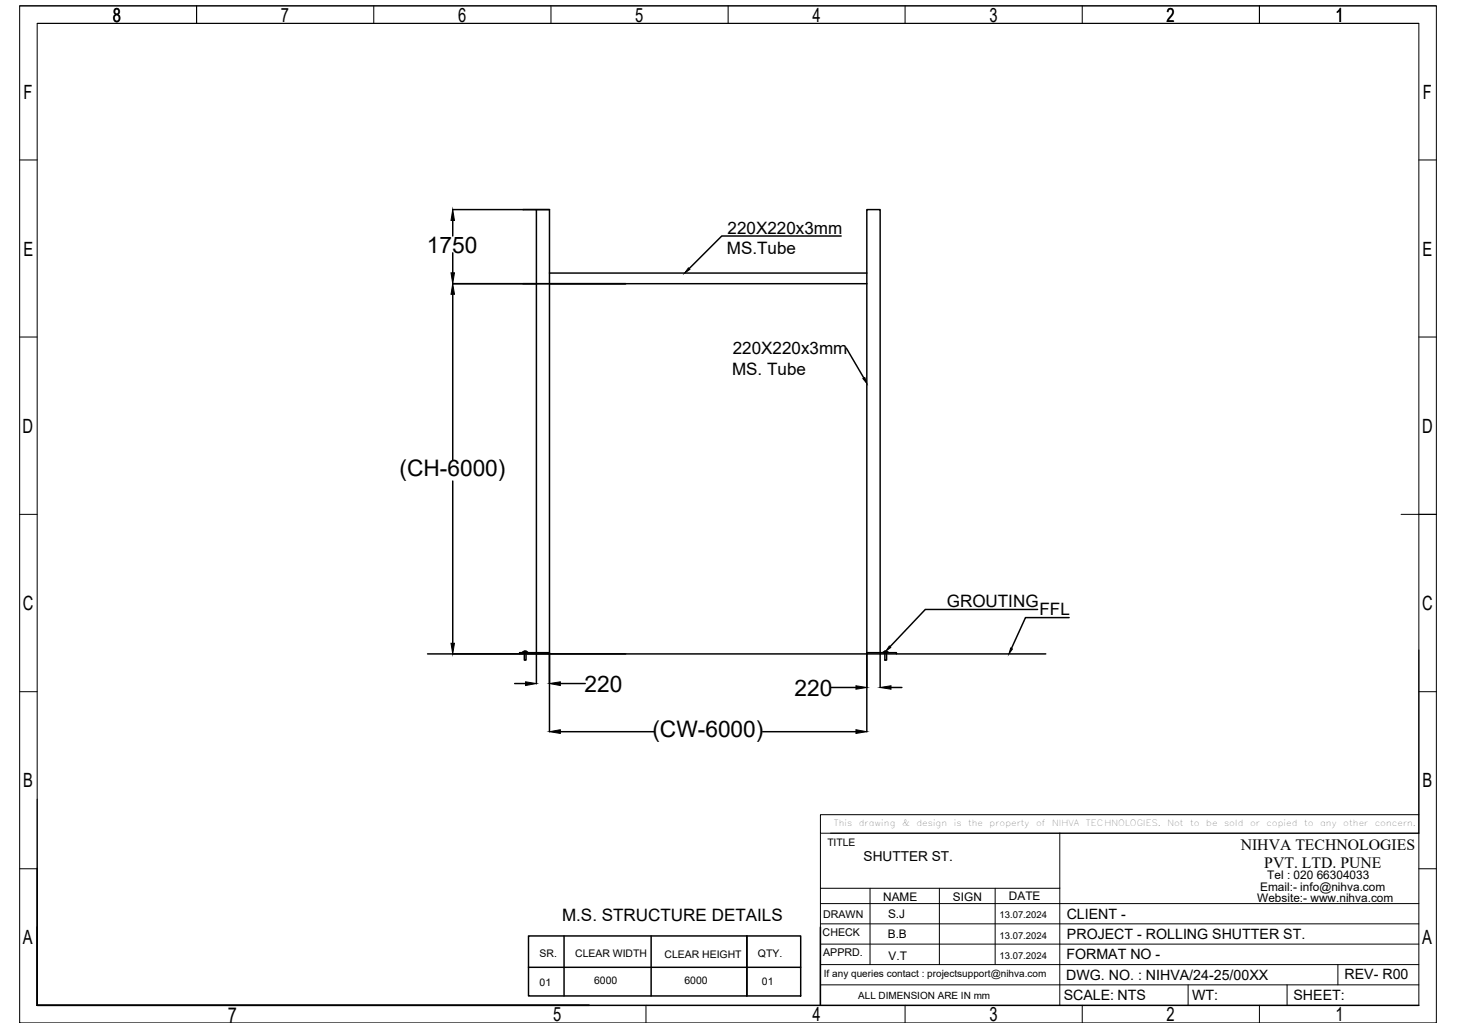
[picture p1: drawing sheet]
<svg xmlns="http://www.w3.org/2000/svg" width="250mm" height="176mm" viewBox="0 0 250 176" stroke-linecap="round" stroke-linejoin="round" font-family="sans-serif">
<!-- layer: 0 -->
<g fill="none" stroke="#000" stroke-width=".25">
<path d="M77.7 35.9h16.6v76.2v-.2h-4.2M77.7 37.8v2.7M92 35.9v76M77.7 48.6h71M77.7 43.3v3.5M77.7 50.4v28.4M94.3 46.8h54.4M144.3 40.5h-20.5l-5.6 5.5M145.2 59.7l3 5.1M77.7 82.5v27.8M73.3 112.1h106.1M88.3 117.2h1.9"/>
<path d="M89.9 111.7h.4h-.2h.1v1.4h-.3v-1.4h.2zM89.9 111.7h-.3v.2h.6M90.2 111.9h-1.1v.2M90.3 111.7h.2v.2h-.3M92 112.1v5.1M94.3 112.1v13.3M96.1 117.2h4.3M142.6 117.8h4.2M148.7 112.1v13.3M151 112.1v-76.2h-2.3v76.2v-.2h5.1v.2M151 112.1v5.7M151.8 111.7h.3h-.1h.1v1.4h-.3v-1.4h.2z"/>
<path d="M151.8 111.7h-.3v.2h.8v-.2h-.2M152.9 117.8h1.8M178 104.5h-19.3l-6 6.4M183.4 105.9h-7.5l-2.4 5.3M96.1 125.4h16.1M130.8 125.4h16M6.4 148.8v23.5M140.7 158.9v13.4M90.7 160.4h46.7v10.3h-46.7zM90.7 165.8h46.7M96.8 160.4v10.3M101.1 172.3h-94.7h237"/>
<path d="M111.7 160.4v10.3M128.1 160.4v10.3"/>
</g>
<g fill="#000" stroke="#000" stroke-width=".17">
<path d="M77.7 35.9l.3 1.9h-.6zM77.7 48.6l.3 1.8h-.6zM77.4 46.8h.6l-.3 1.8zM118.1 45.9l.2 .3-.8 .6zM148 64.9l.4-.2 .3 1zM77.4 110.3h.6l-.3 1.8zM90.2 116.9l1.8 .3-1.8 .3zM94.3 117.2l1.8-.3v.6zM146.8 117.5l1.9 .3-1.9 .3zM152.6 110.7l.2 .3-.8 .6zM151 117.8l1.9-.3v.6zM173.4 111.1l.3 .1-.6 .9z"/>
<path d="M94.3 125.4l1.8-.3v.6zM146.8 125.1l1.9 .3-1.9 .3z"/>
</g>
<g fill="none" stroke="#000" stroke-width=".17">
<path d="M3.4 1h243v174.3h-243zM3.4 1h243M6.4 4h237M33.7 1v3M64.1 1v3M94.5 1v3M124.9 1v3M155.3 1v3M185.7 1v3M216.1 1v3M3.4 27.4h3M243.4 27.4h3"/>
<path d="M3.4 57.8h3M243.4 57.8h3M3.4 88.2h3M240.4 88.2h6M3.4 118.6h3M243.4 111.4v28.2M243.4 118.6h3M6.4 137v35.3v-168.3h237v168.3M140.7 139.6h102.7v3.2h-102.7zM3.4 148.9h3M140.7 158.4h102.7M140.7 154.9h102.7"/>
<path d="M140.7 142.8v29.5M140.7 152.3h41.1M142.5 142.8h100.9M149.3 152.3v13M161.1 152.3v13M170.7 152.3v13M181.8 142.8v29.5M243.4 148.9h3M110.8 172.3v3M140.7 165.3h102.7M140.7 161.8h102.7M140.7 168.8h102.7"/>
<path d="M155.3 172.3v3M185.7 172.3v3M203.8 168.8v3.5M216.1 172.3v3M220.8 168.8v3.5M229.5 165.3v3.5"/>
</g>
<g font-size="3.9">
<text x="73.2" y="43.3">1750</text>
<text x="68.5" y="81.6">(CH-6000)</text>
<text x="100.3" y="118.6">220</text>
<text x="136.3" y="119.2">220</text>
<text x="111.9" y="126.4">(CW-6000)</text>
</g>
<text font-size="3.7" x="39.1" y="175.3">7</text>
<g font-size="3.4">
<text x="19.3" y="3.8">8</text>
<text x="48.2" y="3.8">7</text>
<text x="78.6" y="3.8">6</text>
<text x="109" y="3.8">5</text>
<text x="139.4" y="3.8">4</text>
<text x="169.7" y="3.8">3</text>
<text x="200.1" y="3.8">2</text>
<text x="229.1" y="3.8">1</text>
<text x="4" y="17">F</text>
<text x="244.1" y="17">F</text>
<text x="4" y="43.8">E</text>
<text x="244" y="43.8">E</text>
<text x="3.9" y="74.2">D</text>
<text x="244" y="74.2">D</text>
<text x="3.9" y="104.6">C</text>
<text x="244" y="104.6">C</text>
<text x="4" y="134.9">B</text>
<text x="244" y="134.9">B</text>
<text x="3.9" y="161.9">A</text>
<text x="244" y="161.9">A</text>
<text x="94.9" y="174.9">5</text>
<text x="139.4" y="175">4</text>
<text x="169.7" y="175">3</text>
<text x="200.1" y="175">2</text>
<text x="229.1" y="175">1</text>
</g>
<g font-size="2.9">
<text x="124.8" y="40.1">220X220x3mm</text>
<text x="124.7" y="43.6">MS.Tube</text>
<text x="125.6" y="64.2">MS. Tube</text>
<text x="125.7" y="60.7">220X220x3mm</text>
<text x="162.4" y="104.1">GROUTING</text>
<text x="178.3" y="105.5">FFL</text>
<text x="96.4" y="157.9">M.S. STRUCTURE DETAILS</text>
</g>
<g font-size="2.7">
<text x="212.8" y="145.7">NIHVA TECHNOLOGIES</text>
<text x="216.9" y="148.7">PVT. LTD. PUNE</text>
</g>
<g font-size="2.4">
<text x="183" y="157.5">CLIENT -</text>
<text x="183" y="160.9">PROJECT - ROLLING SHUTTER ST.</text>
<text x="182.9" y="167.9">DWG. NO. : NIHVA/24-25/00XX</text>
<text x="183" y="164.5">FORMAT NO -</text>
<text x="230.7" y="167.9">REV- R00</text>
<text x="182.5" y="171.4">SCALE: NTS</text>
<text x="204.5" y="171.4">WT:</text>
<text x="221.9" y="171.4">SHEET:</text>
</g>
<text font-size="2.3" x="148.2" y="147.5">SHUTTER ST.</text>
<g font-size="2">
<text x="151.5" y="154.4">NAME</text>
<text x="163.5" y="154.4">SIGN</text>
<text x="173.1" y="154.3">DATE</text>
<text x="215.7" y="154.6">Website:- www.nihva.com</text>
<text x="216.2" y="152.8">Email:- info@nihva.com</text>
<text x="217.4" y="150.7">Tel : 020 66304033</text>
<text x="152.3" y="160.8">B.B</text>
<text x="152.3" y="157.3">S.J</text>
<text x="152.4" y="164.5">V.T</text>
</g>
<g font-size="1.8">
<text x="141.9" y="145.1">TITLE</text>
<text x="141.1" y="160.4">CHECK</text>
<text x="141.2" y="157.4">DRAWN</text>
<text x="92.6" y="164.1">SR.</text>
<text x="98.7" y="164.1">CLEAR WIDTH</text>
<text x="114" y="164.2">CLEAR HEIGHT</text>
<text x="130" y="164.1">QTY.</text>
<text x="141.2" y="163.9">APPRD.</text>
<text x="92.6" y="169">01</text>
<text x="101.9" y="168.7">6000</text>
<text x="117.4" y="168.6">6000</text>
<text x="130.7" y="168.9">01</text>
</g>
<g font-size="1.7">
<text x="141.3" y="167.4">If any queries contact : projectsupport@nihva.com</text>
<text x="147.2" y="171.2">ALL DIMENSION ARE IN mm</text>
</g>
<g font-size="1.6">
<text x="171.5" y="157.4">13.07.2024</text>
<text x="171.5" y="160.9">13.07.2024</text>
<text x="171.5" y="164.4">13.07.2024</text>
</g>
<g font-size="1.5">
<text x="143" y="141.6">This</text>
<text x="147.3" y="141.6">drawing</text>
<text x="154.7" y="141.6">&amp;</text>
<text x="157.2" y="141.6">design</text>
<text x="163.6" y="141.6">is</text>
<text x="166.1" y="141.6">the</text>
<text x="169.8" y="141.6">property</text>
<text x="177.7" y="141.6">of</text>
<text x="180.5" y="141.6">NIHVA</text>
<text x="186.3" y="141.6">TECHNOLOGIES.</text>
<text x="200.3" y="141.6">Not</text>
<text x="204.2" y="141.6">to</text>
<text x="206.9" y="141.6">be</text>
<text x="210" y="141.6">sold</text>
<text x="214.4" y="141.6">or</text>
<text x="217.2" y="141.6">copied</text>
<text x="223.7" y="141.6">to</text>
<text x="226.5" y="141.6">any</text>
<text x="230.4" y="141.6">other</text>
<text x="235.8" y="141.6">concern.</text>
</g>
</svg>
